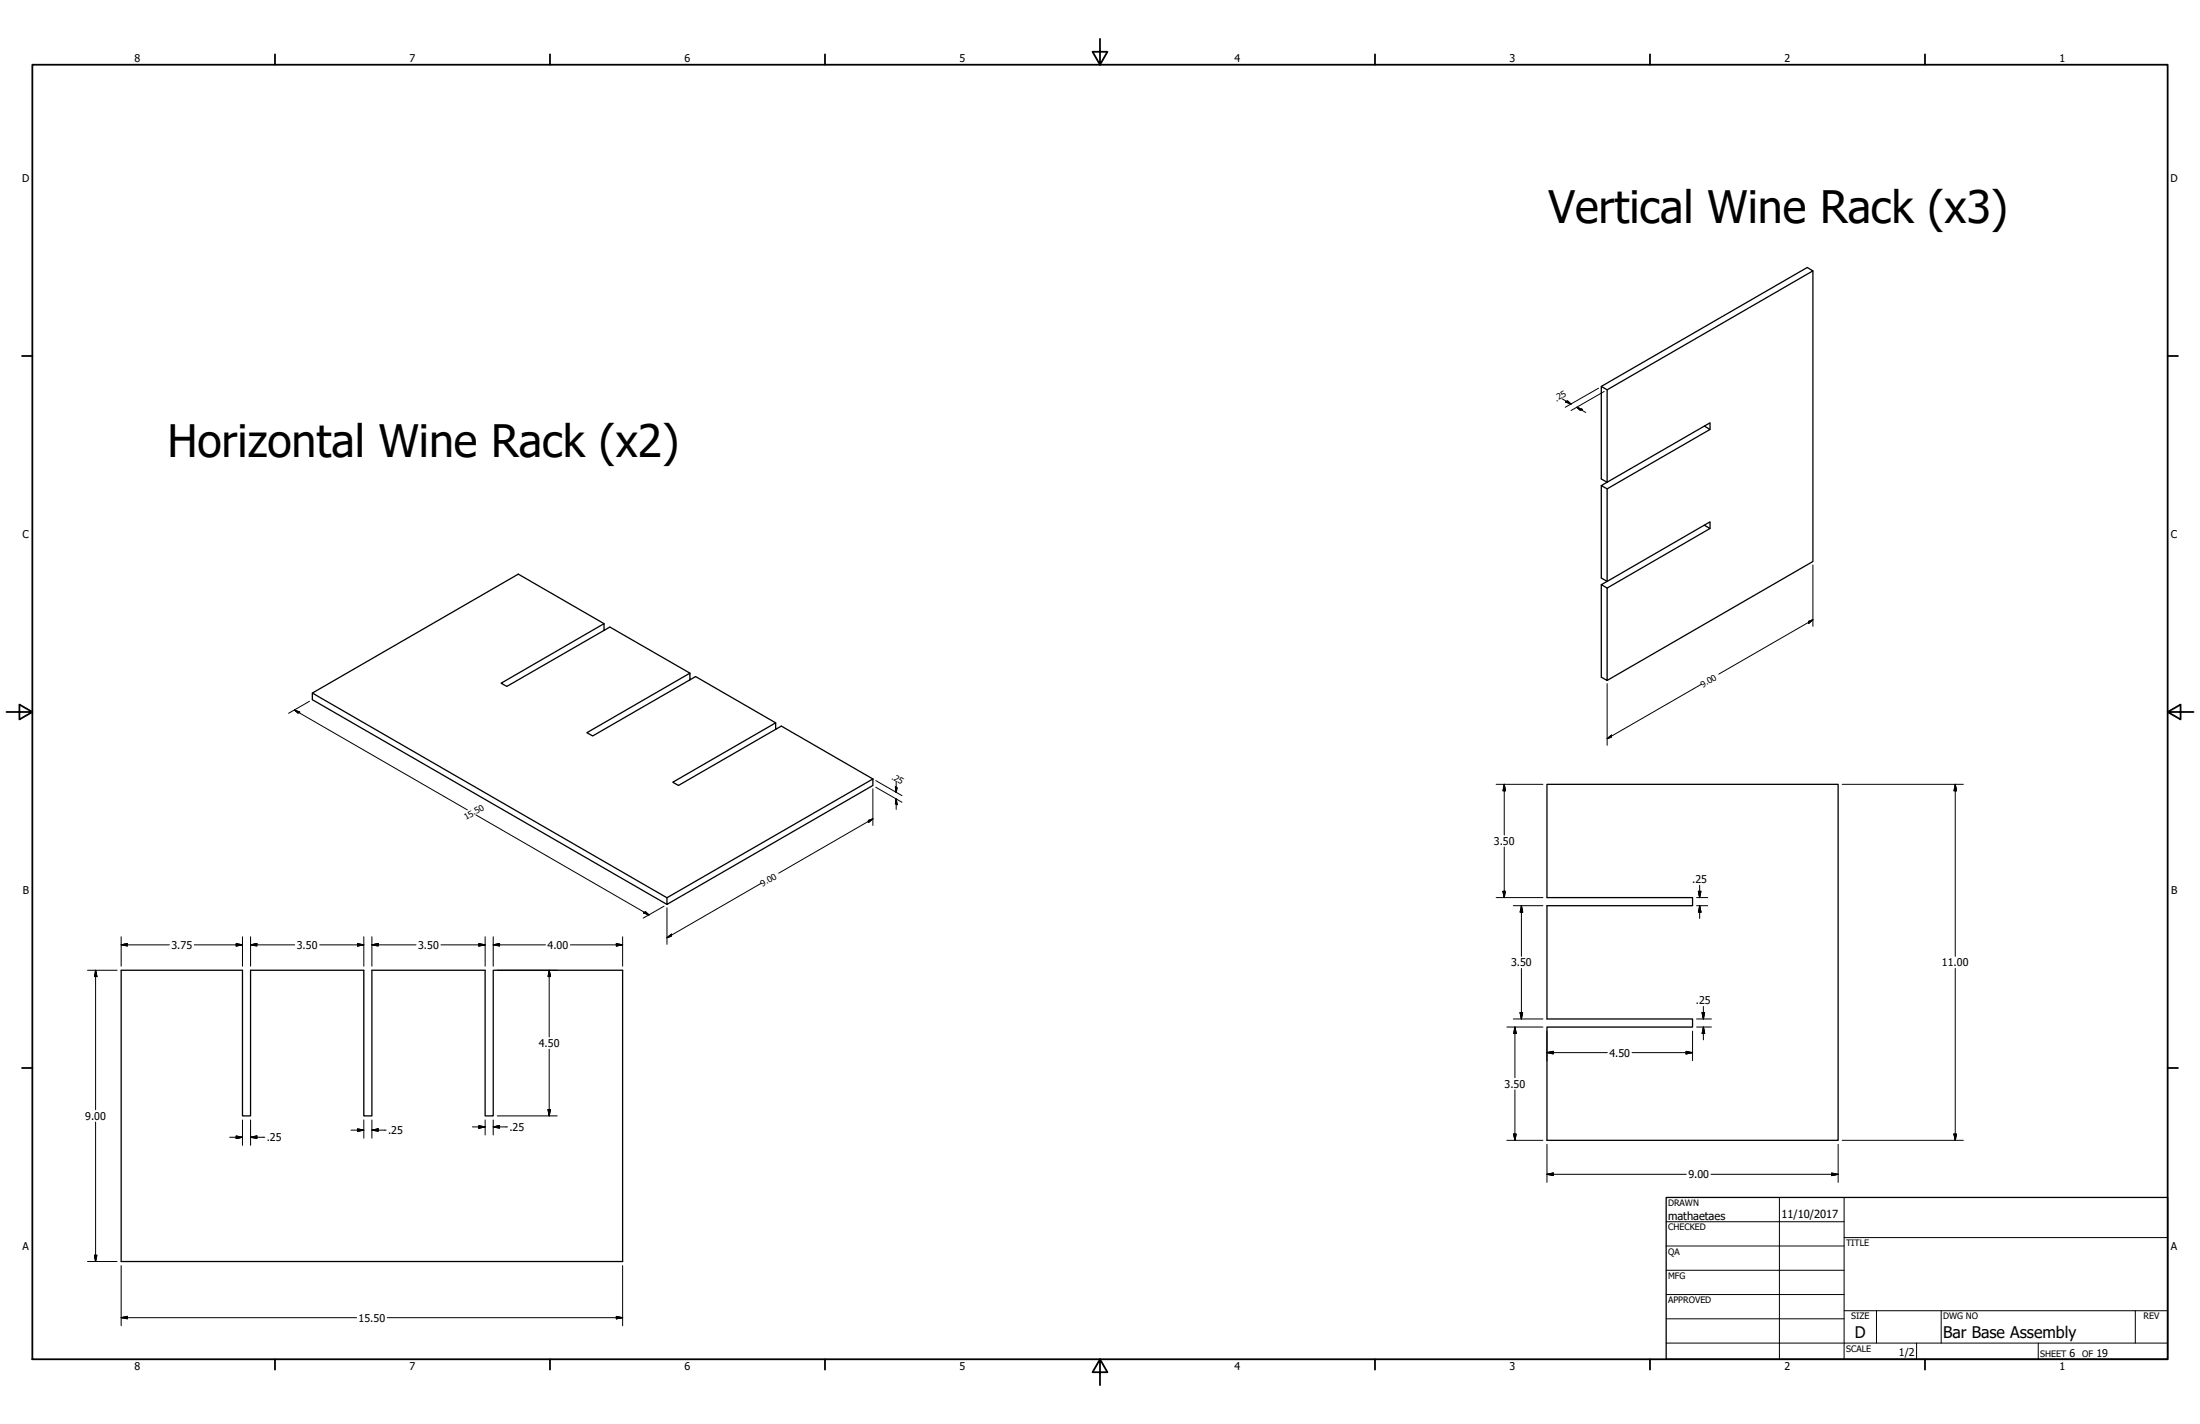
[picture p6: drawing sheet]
<svg xmlns="http://www.w3.org/2000/svg" width="864mm" height="559mm" viewBox="0 0 864 559" stroke-linecap="round" stroke-linejoin="round" font-family="sans-serif">
<!-- layer: Hidden (ANSI) -->
<g fill="none" stroke="#000" stroke-width=".51">
<path d="M711.6 106.3v114l-80.7 46.7M628.6 151.6l2.3 1.4v36.2l-2.3 1.4 2.3 1.2M630.9 153l80.7-46.7-2.2-1.3-80.8 46.6v36.4l2.3 1.2 40.4-23.3v2.6M669 167.2l2.3 1.3-40.4 23.3M628.6 190.6v36.2l2.3 1.4 40.4-23.4v2.6M630.9 191.8v36.4l-2.3 1.2 2.3 1.4M669 206.1l2.3 1.3-40.4 23.4M628.6 229.4v36.3l2.3 1.3v-36.2M237.1 244.7l-33.6-19.4-80.9 46.7v2.6l139.2 80.3M237.1 247.3v-2.6l-40.4 23.4 2.2 1.3 40.5-23.3 31.4 18.1M122.6 272l139.2 80.3M270.8 266.8v-2.6l-40.4 23.3 2.3 1.3 40.3-23.3 31.5 18.2"/>
<path d="M304.5 286.2v-2.5l-40.4 23.3 2.2 1.2 40.4-23.3 35.9 20.8M607.3 307.8h114.3v139.7h-114.3v-44.5h57.1v-3.1h-57.1v-44.5h57.1v-3.2h-57.1zM261.8 352.3l80.8-46.6v2.5l-80.8 46.7zM47.6 380.7h47.6v57.2h3.2v-57.2h44.4v57.2h3.2v-57.2h44.4v57.2h3.2v-57.2h50.8v114.3h-196.8z"/>
</g>
<!-- layer: Visible (ANSI) -->
<g fill="none" stroke="#000" stroke-width=".7">
<path d="M431.8 15.2v10.2l-2.9-5.1h5.8l-2.9 5.1M12.7 25.4h838.2v508h-838.2zM107.9 21.3v4.1M215.9 21.3v4.1M323.8 21.3v4.1M539.8 21.3v4.1M647.7 21.3v4.1M755.6 21.3v4.1M8.6 139.7h4.1M850.9 139.7h4.1M2.5 279.4h10.2l-5.1-2.9v5.8l5.1-2.9M850.9 279.4l5.1 2.9v-5.8l-5.1 2.9h10.2"/>
<path d="M8.6 419.1h4.1M850.9 419.1h4.1M107.9 533.4v4.1M215.9 533.4v4.1M323.8 533.4v4.1M431.8 533.4l2.9 5.1h-5.8l2.9-5.1v10.2M539.8 533.4v4.1M647.7 533.4v4.1M755.6 533.4v4.1"/>
</g>
<!-- layer: Title (ANSI) -->
<g fill="none" stroke="#000" stroke-width=".39">
<path d="M654 479.4h69.9M698.5 469.9v63.5M723.9 469.9v63.5M654 488.9h69.9M654 498.5h69.9M723.9 485.6h127M654 508h69.9M654 517.5h69.9M723.9 514.3h127M736.6 514.3v12.7M762 514.3v12.7M838.2 514.3v12.7"/>
<path d="M654 527h196.9M752.3 527v6.4M800.1 527v6.4"/>
</g>
<path d="M654 469.9h196.9v63.5h-196.9z" fill="none" stroke="#000" stroke-width=".51"/>
<!-- layer: Symbol (ANSI) -->
<g fill="none" stroke="#000" stroke-width=".39">
<path d="M613.2 156.5l3.5 2.1M614.6 157.7l.7-.4 1.4 1.3zM618.9 159.8l2.2 .9-.8 .3zM618.9 159.8l3.6 2.1M627.5 152.3l-13.1 7.5M629.7 153.6l-13 7.5M711.6 221.7v24.1M709.9 243.8l1.7-.6-1.7 1.5zM711.6 243.2l-36.9 21.3M115.6 278.6l2.1 .9-.7 .3zM115.6 278.6l67.9 39.2M121.5 275.2l-8.2 4.7"/>
<path d="M630.9 268.3v24.2M667.8 268.5l-36.9 21.4M630.9 289.9l1.7-1.4v.7zM186.8 319.8l68 39.2M342.6 309.6v14.3M343.8 308.9l10.3 5.9M343.8 306.3l10.3 5.9M351.5 308.7l.7 .4-.4 1.9zM351.8 313.6l.4 2.2-.7-.4zM351.8 307v4M351.8 313.6v4M587.3 307.8h18.4"/>
<path d="M590.5 307.8l.4 2.5h-.9zM590.5 307.8v19.9M723.1 307.8h47.6M767.5 307.8l.5 2.5h-1zM767.5 307.8v67.5M340.9 321.9l1.7-.6-1.7 1.5zM342.6 321.3l-36.9 21.3M590.5 332.4v19.8M252.6 358.2l.8-.4 1.4 1.2zM260.7 355.6l-8.2 4.7M261.8 356.2v14.4M298.8 346.6l-37 21.4"/>
<path d="M587.3 352.2h18.4M590 349.8h.9l-.4 2.4zM594 355.4h11.7M597.2 355.4l.5 2.5h-1zM597.2 355.4v19.9M666 355.4h4.4M666 352.2h4.4M666.7 349.8h1l-.5 2.4zM667.2 355.4l.5 2.5h-1zM667.2 347.3v4.9M667.2 355.4v5M47.6 370.8l2.4-.5v.9z"/>
<path d="M47.6 367.6v11.6M47.6 370.8h18.9M76.3 370.8h18.9M92.7 370.3l2.5 .5-2.5 .4zM95.2 367.6v11.6M98.4 370.8l2.4-.5v.9zM98.4 370.8h17.3M98.4 367.6v11.6M125.5 370.8h17.3M140.3 370.3l2.5 .5-2.5 .4zM142.8 367.6v11.6M146 370.8l2.5-.5v.9z"/>
<path d="M146 370.8h17.3M146 367.6v11.6M173.1 370.8h17.3M188 370.3l2.4 .5-2.4 .4zM190.4 367.6v11.6M193.6 370.8l2.5-.5v.9zM193.6 370.8h20.5M193.6 367.6v11.6M223.9 370.8h20.5M241.9 370.3l2.5 .5-2.5 .4zM244.4 367.6v11.6M261.8 368l1.8-1.4v.7z"/>
<path d="M34.4 380.7h11.6M37.5 380.7l.5 2.5h-.9zM37.5 380.7v54.8M195.2 380.7h23.6M215.6 380.7l.5 2.5h-1zM215.6 380.7v26.2M594 399.9h11.7M596.7 397.4h1l-.5 2.5zM597.2 380v19.9M666 399.9h5.8M668.1 397.4h1.1l-.5 2.5zM668.7 395v4.9"/>
<path d="M767.5 380v67.5M215.6 411.7v26.2M591.5 403h14.2M594.7 403l.5 2.6h-1zM594.7 403v19.9M607.3 413.1l2.4-.5v1zM607.3 404.6v11.6M607.3 413.1h23.6M640.7 413.1h23.7M661.9 412.6l2.5 .5-2.5 .5zM664.4 404.6v11.6M666 403h5.8"/>
<path d="M668.7 403l.5 2.6h-1.1zM668.7 403v5.1M95.2 439.5v10M98.4 439.5v10M142.8 439.5v7.2M146 439.5v7.2M190.4 439.5v5.9M193.6 439.5v5.9M195.2 437.9h23.6M215.1 435.4h1l-.5 2.5zM594.7 427.7v19.8M37.5 440.3v54.7"/>
<path d="M90.2 446.3h5M92.7 445.8l2.5 .5-2.5 .5zM98.4 446.3l2.4-.5v1zM98.4 446.3h5.5M137.8 443.5h5M140.3 443l2.5 .5-2.5 .4zM146 443.5l2.5-.5v.9zM146 443.5h5.6M185.4 442.2h5M188 441.7l2.4 .5-2.4 .5zM193.6 442.2l2.5-.5v1zM193.6 442.2h5.6"/>
<path d="M591.5 447.5h14.2M594.2 445h1l-.5 2.5zM607.3 449.1v14.9M721.6 449.1v14.9M723.1 447.5h47.6M767 445h1l-.5 2.5zM607.3 460.8l2.4-.5v1zM607.3 460.8h54.6M671.6 460.8h50M719 460.3l2.6 .5-2.6 .5zM34.4 495h11.6M37.1 492.6h.9l-.5 2.4z"/>
<path d="M47.6 496.6v23.7M244.4 496.6v23.7M47.6 517.1l2.4-.5v.9zM47.6 517.1h92.4M152 517.1h92.4M241.9 516.6l2.5 .5-2.5 .4z"/>
</g>
<g fill="#000" stroke="#000" stroke-width=".39">
<path d="M614.6 157.7l2.1 .9zM614.6 157.7l.7-.4 1.4 1.3zM618.9 159.8l2.2 .9zM618.9 159.8l2.2 .9-.8 .3zM709.9 244.7l1.7-1.5zM709.9 243.8l1.7-.6-1.7 1.5zM115.6 278.6l2.1 .9zM115.6 278.6l2.1 .9-.7 .3zM630.9 289.9l1.7-1.4zM630.9 289.9l1.7-1.4v.7zM351.5 308.7l.3 2.3zM351.5 308.7l.7 .4-.4 1.9z"/>
<path d="M351.8 313.6l.4 2.2zM351.8 313.6l.4 2.2-.7-.4zM590.5 307.8l.4 2.5zM590.5 307.8l.4 2.5h-.9zM767.5 307.8l.5 2.5zM767.5 307.8l.5 2.5h-1zM340.9 322.8l1.7-1.5zM340.9 321.9l1.7-.6-1.7 1.5zM252.6 358.2l2.2 .8zM252.6 358.2l.8-.4 1.4 1.2zM590 349.8l.5 2.4zM590 349.8h.9l-.4 2.4z"/>
<path d="M597.2 355.4l.5 2.5zM597.2 355.4l.5 2.5h-1zM666.7 349.8l.5 2.4zM666.7 349.8h1l-.5 2.4zM667.2 355.4l.5 2.5zM667.2 355.4l.5 2.5h-1zM47.6 370.8l2.4-.5zM47.6 370.8l2.4-.5v.9zM92.7 371.2l2.5-.4zM92.7 370.3l2.5 .5-2.5 .4zM98.4 370.8l2.4-.5zM98.4 370.8l2.4-.5v.9z"/>
<path d="M140.3 371.2l2.5-.4zM140.3 370.3l2.5 .5-2.5 .4zM146 370.8l2.5-.5zM146 370.8l2.5-.5v.9zM188 371.2l2.4-.4zM188 370.3l2.4 .5-2.4 .4zM193.6 370.8l2.5-.5zM193.6 370.8l2.5-.5v.9zM241.9 371.2l2.5-.4zM241.9 370.3l2.5 .5-2.5 .4zM261.8 368l1.8-1.4zM261.8 368l1.8-1.4v.7z"/>
<path d="M37.5 380.7l.5 2.5zM37.5 380.7l.5 2.5h-.9zM215.6 380.7l.5 2.5zM215.6 380.7l.5 2.5h-1zM596.7 397.4l.5 2.5zM596.7 397.4h1l-.5 2.5zM668.1 397.4l.6 2.5zM668.1 397.4h1.1l-.5 2.5zM594.7 403l.5 2.6zM594.7 403l.5 2.6h-1zM607.3 413.1l2.4-.5zM607.3 413.1l2.4-.5v1z"/>
<path d="M661.9 413.6l2.5-.5zM661.9 412.6l2.5 .5-2.5 .5zM668.7 403l.5 2.6zM668.7 403l.5 2.6h-1.1zM215.1 435.4l.5 2.5zM215.1 435.4h1l-.5 2.5zM92.7 446.8l2.5-.5zM92.7 445.8l2.5 .5-2.5 .5zM98.4 446.3l2.4-.5zM98.4 446.3l2.4-.5v1zM140.3 443.9l2.5-.4zM140.3 443l2.5 .5-2.5 .4z"/>
<path d="M146 443.5l2.5-.5zM146 443.5l2.5-.5v.9zM188 442.7l2.4-.5zM188 441.7l2.4 .5-2.4 .5zM193.6 442.2l2.5-.5zM193.6 442.2l2.5-.5v1zM594.2 445l.5 2.5zM594.2 445h1l-.5 2.5zM767 445l.5 2.5zM767 445h1l-.5 2.5zM607.3 460.8l2.4-.5zM607.3 460.8l2.4-.5v1z"/>
<path d="M719 461.3l2.6-.5zM719 460.3l2.6 .5-2.6 .5zM37.1 492.6l.4 2.4zM37.1 492.6h.9l-.5 2.4zM47.6 517.1l2.4-.5zM47.6 517.1l2.4-.5v.9zM241.9 517.5l2.5-.4zM241.9 516.6l2.5 .5-2.5 .4z"/>
</g>
<g font-size="17.5">
<text x="607.9" y="87.7">Vertical Wine Rack (x3)</text>
<text x="65.7" y="179.3">Horizontal Wine Rack (x2)</text>
</g>
<g font-size="6.3">
<text x="728.1" y="524.9">D</text>
<text x="762.8" y="525">Bar Base Assembly</text>
</g>
<g font-size="4.4">
<text x="654.8" y="478.6">mathaetaes</text>
<text x="699.3" y="478">11/10/2017</text>
</g>
<g font-size="4.2">
<text x="52.8" y="24.4">8</text>
<text x="160.8" y="24.4">7</text>
<text x="268.7" y="24.4">6</text>
<text x="376.7" y="24.4">5</text>
<text x="484.6" y="24.4">4</text>
<text x="592.6" y="24.4">3</text>
<text x="700.5" y="24.4">2</text>
<text x="808.5" y="24.4">1</text>
<text x="8.8" y="71.4">D</text>
<text x="852" y="71.4">D</text>
<text x="8.9" y="211.1">C</text>
<text x="852.2" y="211.1">C</text>
<text x="586.4" y="331.5">3.50</text>
<text x="664.3" y="346.5">.25</text>
<text x="9" y="350.8">B</text>
<text x="852.2" y="350.8">B</text>
<text x="67.3" y="372.3">3.75</text>
<text x="116.5" y="372.3">3.50</text>
<text x="164.1" y="372.3">3.50</text>
<text x="214.9" y="372.3">4.00</text>
<text x="593.2" y="379.2">3.50</text>
<text x="762.3" y="379.2">11.00</text>
<text x="665.7" y="394.1">.25</text>
<text x="211.5" y="410.8">4.50</text>
<text x="631.8" y="414.6">4.50</text>
<text x="590.6" y="426.8">3.50</text>
<text x="33.5" y="439.4">9.00</text>
<text x="200" y="443.7">.25</text>
<text x="104.7" y="447.8">.25</text>
<text x="152.3" y="445">.25</text>
<text x="662.7" y="462.3">9.00</text>
<text x="8.9" y="490.5">A</text>
<text x="852.2" y="490.5">A</text>
<text x="140.8" y="518.6">15.50</text>
<text x="745.4" y="532">1/2</text>
<text x="812.4" y="532.6">6</text>
<text x="823" y="532.6">19</text>
<text x="52.8" y="537.5">8</text>
<text x="160.8" y="537.5">7</text>
<text x="268.7" y="537.5">6</text>
<text x="376.7" y="537.5">5</text>
<text x="484.6" y="537.5">4</text>
<text x="592.6" y="537.5">3</text>
<text x="700.5" y="537.5">2</text>
<text x="808.5" y="537.5">1</text>
</g>
<g font-size="3.5">
<text x="654.8" y="473.2">DRAWN</text>
<text x="654.8" y="482.8">CHECKED</text>
<text x="724.7" y="488.9">TITLE</text>
<text x="654.8" y="492.3">QA</text>
<text x="654.8" y="501.8">MFG</text>
<text x="654.8" y="511.4">APPROVED</text>
<text x="726.7" y="517.7">SIZE</text>
<text x="762.8" y="517.7">DWG NO</text>
<text x="841.4" y="517.7">REV</text>
<text x="724.7" y="530.4">SCALE</text>
<text x="800.9" y="532.6">SHEET</text>
<text x="817.4" y="532.6">OF</text>
</g>
<g font-size="3.4">
<text x="610.9" y="157.6" transform="rotate(-30 610.9 157.6)">.25</text>
<text x="668.4" y="269.9" transform="rotate(-30 668.4 269.9)">9.00</text>
<text x="349.8" y="305.5" transform="rotate(30 349.8 305.5)">.25</text>
<text x="182.9" y="321.8" transform="rotate(-30 182.9 321.8)">15.50</text>
<text x="299.3" y="348" transform="rotate(-30 299.3 348)">9.00</text>
</g>
</svg>
